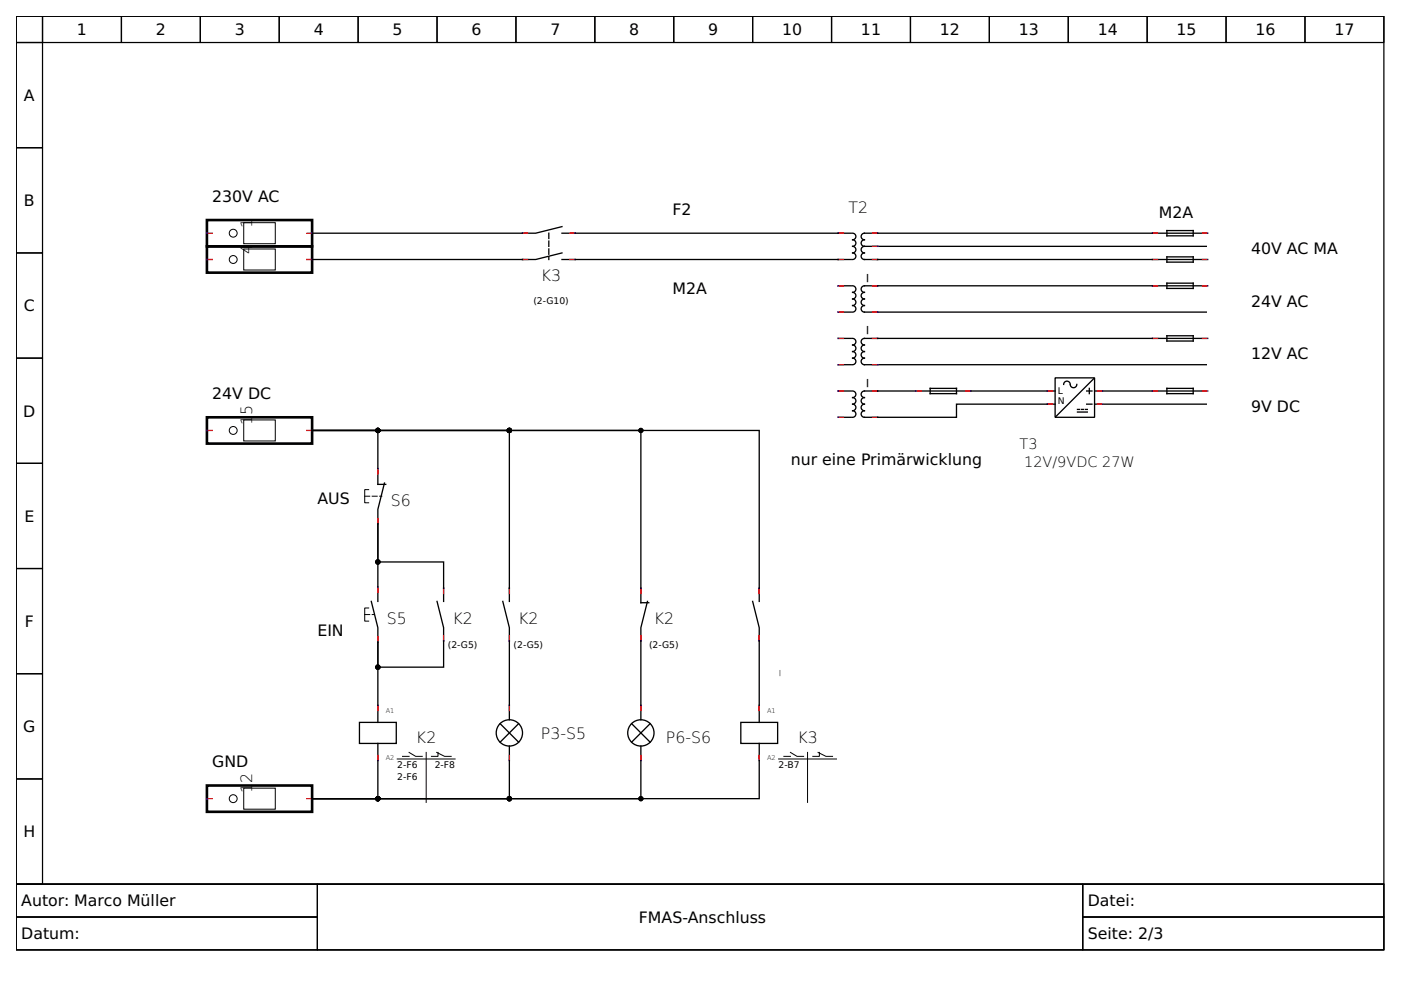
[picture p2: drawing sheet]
<svg xmlns="http://www.w3.org/2000/svg" width="297mm" height="210mm" viewBox="0 0 297 210" stroke-linecap="round" stroke-linejoin="round" font-family="sans-serif">
<g fill="none" stroke="#000" stroke-width=".26">
<path d="M3.4 3.4h290v184.1h-290zM3.4 3.4h5.6v5.6h-5.6zM3.4 9h5.6v22.3h-5.6zM9 3.4h16.7v5.6h-16.7zM25.7 3.4h16.8v5.6h-16.8zM42.5 3.4h16.7v5.6h-16.7zM59.2 3.4h16.7v5.6h-16.7zM75.9 3.4h16.8v5.6h-16.8zM92.7 3.4h16.7v5.6h-16.7zM109.4 3.4h16.7v5.6h-16.7zM126.1 3.4h16.7v5.6h-16.7zM142.8 3.4h16.8v5.6h-16.8z"/>
<path d="M159.6 3.4h16.7v5.6h-16.7zM176.3 3.4h16.7v5.6h-16.7zM193 3.4h16.8v5.6h-16.8zM209.8 3.4h16.7v5.6h-16.7zM226.5 3.4h16.7v5.6h-16.7zM243.2 3.4h16.8v5.6h-16.8zM260 3.4h16.7v5.6h-16.7zM276.7 3.4h16.7v5.6h-16.7zM3.4 31.3h5.6v22.3h-5.6zM3.4 53.6h5.6v22.3h-5.6zM3.4 75.9h5.6v22.3h-5.6zM3.4 98.2h5.6v22.3h-5.6z"/>
<path d="M3.4 120.5h5.6v22.3h-5.6zM3.4 142.8h5.6v22.4h-5.6zM3.4 165.2h5.6v22.3h-5.6zM3.4 187.5h290v13.9h-290z"/>
</g>
<g fill="none" stroke="#000" stroke-width=".21">
<path d="M51.7 47.2h6.7v4.5h-6.7zM51.7 52.8h6.7v4.5h-6.7zM51.7 89h6.7v4.5h-6.7zM78.2 103.8h-.9v2.8h.9M78.2 128.9h-.9v2.8h.9M86.7 159.5l1.4 .9h1.4M90.4 159.5v10.6M92.6 159.5l1.7 .9h1.4M92.9 159.5v.9h-1.4M167.6 159.5l1.4 .9h1.4M171.2 159.5v10.6M173.4 159.5l1.7 .9h1.4"/>
<path d="M173.7 159.5v.9h-1.4M51.7 167.1h6.7v4.5h-6.7zM84.2 160.9h12.3M85.3 160.4h1.4M165.1 160.9h12.2M166.2 160.4h1.4M3.4 187.5h63.9v6.9h-63.9zM3.4 194.4h63.9v7h-63.9zM67.3 187.5h162.3v13.9h-162.3zM229.6 187.5h63.8v6.9h-63.8zM229.6 194.4h63.8v7h-63.8z"/>
<circle cx="49.4" cy="55" r=".84"/>
<circle cx="49.4" cy="49.4" r=".84"/>
<circle cx="49.4" cy="91.3" r=".84"/>
<circle cx="49.4" cy="169.3" r=".84"/>
</g>
<path d="M116.4 49.4v5.6" fill="none" stroke="#000" stroke-width=".28" stroke-dasharray="1.1 .6"/>
<g fill="none" stroke="#000" stroke-width=".28">
<path d="M119.1 48.1l-5.5 1.3h-47.4M119.1 53.6l-5.5 1.4h-47.4M119.1 49.4h61.4M180.5 55h-61.4M180.8 49.4a.7 .7 0 0 1 .7 .7 .7 .7 0 0 1-.7 .7 .7 .7 0 0 1 .7 .7 .7 .7 0 0 1-.7 .7 .7 .7 0 0 1 .7 .7 .7 .7 0 0 1-.7 .7 .7 .7 0 0 1 .7 .7 .7 .7 0 0 1-.7 .7M183.3 52.2a.7 .7 0 0 0-.7 .7 .7 .7 0 0 0 .7 .7 .7 .7 0 0 0-.7 .7 .7 .7 0 0 0 .7 .7h61M183.3 52.2h72.5M244.3 49.4h-61a.7 .7 0 0 0-.7 .7 .7 .7 0 0 0 .7 .7 .7 .7 0 0 0-.7 .7 .7 .7 0 0 0 .7 .7M244.6 55h11.2M244.6 49.4h11.2M247.4 48.9h5.6v1.1h-5.6zM247.4 54.5h5.6v1.1h-5.6z"/>
<path d="M177.7 66.2h2.8M177.7 77.3h2.8M177.7 60.6h2.8M177.7 71.7h2.8M180.8 71.7a.7 .7 0 0 1 .7 .7 .7 .7 0 0 1-.7 .7 .7 .7 0 0 1 .7 .7 .7 .7 0 0 1-.7 .7 .7 .7 0 0 1 .7 .7 .7 .7 0 0 1-.7 .7 .7 .7 0 0 1 .7 .7 .7 .7 0 0 1-.7 .7M180.8 60.6a.7 .7 0 0 1 .7 .7 .7 .7 0 0 1-.7 .7 .7 .7 0 0 1 .7 .7 .7 .7 0 0 1-.7 .7 .7 .7 0 0 1 .7 .7 .7 .7 0 0 1-.7 .7 .7 .7 0 0 1 .7 .7 .7 .7 0 0 1-.7 .7M244.3 71.7h-61a.7 .7 0 0 0-.7 .7 .7 .7 0 0 0 .7 .7 .7 .7 0 0 0-.7 .7 .7 .7 0 0 0 .7 .7 .7 .7 0 0 0-.7 .7 .7 .7 0 0 0 .7 .7 .7 .7 0 0 0-.7 .7 .7 .7 0 0 0 .7 .7h72.5M244.3 60.6h-61a.7 .7 0 0 0-.7 .7 .7 .7 0 0 0 .7 .7 .7 .7 0 0 0-.7 .7 .7 .7 0 0 0 .7 .7 .7 .7 0 0 0-.7 .7 .7 .7 0 0 0 .7 .7 .7 .7 0 0 0-.7 .7 .7 .7 0 0 0 .7 .7h72.5M244.6 60.6h11.2M244.6 71.7h11.2M247.4 60h5.6v1.2h-5.6zM247.4 71.2h5.6v1.1h-5.6z"/>
<path d="M66.2 91.3h41.8v36.2M66.2 91.3h69.7v36.5h1.7M66.2 91.3h13.9v8.1M66.2 91.3h94.8v36.2M80.1 99.6v3.1h1.7M177.7 82.9h2.8M177.7 88.5h2.8M180.8 82.9a.7 .7 0 0 1 .7 .7 .7 .7 0 0 1-.7 .7 .7 .7 0 0 1 .7 .7 .7 .7 0 0 1-.7 .7 .7 .7 0 0 1 .7 .7 .7 .7 0 0 1-.7 .7 .7 .7 0 0 1 .7 .7 .7 .7 0 0 1-.7 .7M194.2 82.9h-10.9a.7 .7 0 0 0-.7 .7 .7 .7 0 0 0 .7 .7 .7 .7 0 0 0-.7 .7 .7 .7 0 0 0 .7 .7 .7 .7 0 0 0-.7 .7 .7 .7 0 0 0 .7 .7 .7 .7 0 0 0-.7 .7 .7 .7 0 0 0 .7 .7h19.5v-2.8h19.2M194.4 82.9h11.2M197.2 82.3h5.6v1.2h-5.6zM205.9 82.9h16.1"/>
<path d="M222.3 85.7h1.4M222.3 82.9h1.4M223.7 80.1h8.4v8.4h-8.4zM226.9 81.4a.7 .7 0 0 0-.7-.6 .7 .7 0 0 0-.7 .7M228.3 81.5a.7 .7 0 0 1-.7 .7 .7 .7 0 0 1-.7-.6M228.4 86.8h.5M228.4 87.4h2.1M229.3 86.8h.4M230.1 86.8h.4M230.4 85.7h1.1M230.4 82.9h1.1M231 82.3v1.2"/>
<path d="M231.9 80.3l-8.1 8M232.1 85.7h23.7M232.1 82.9h1.4M233.7 82.9h10.6M244.6 82.9h11.2M247.4 82.3h5.6v1.2h-5.6zM81.5 102.4l-1.4 5.6v2.8M78.7 127.5l1.4 5.6v2.8M80.1 124.4v-13.3v8h14v8.4M80.1 124.7v2.8M92.7 127.5l1.4 5.6v8.4h-14v-5.3v13.3M106.6 127.5l1.4 5.6v16.4"/>
<path d="M137.3 127.5l-1.4 5.6v16.4M159.6 127.5l1.4 5.6v16.4M76.2 153.2h7.8v4.4h-7.8zM80.1 149.8v3.4M80.1 157.6v3.4M106 153.4l4 4M108 149.8v2.8M108 158.2v2.8M110 153.4l-4 4M133.9 153.4l3.9 4M135.9 149.8v2.8M135.9 158.2v2.8"/>
<path d="M137.8 153.4l-3.9 4M157.1 153.2h7.8v4.4h-7.8zM161 149.8v3.4M161 157.6v3.4M80.1 161.2v8.1h-13.9M108 161.2v8.1h-41.8M135.9 161.2v8.1h-69.7M161 161.2v8.1h-94.8"/>
<circle cx="108" cy="155.4" r="2.79"/>
<circle cx="135.9" cy="155.4" r="2.79"/>
</g>
<g fill="none" stroke="#f00" stroke-width=".28">
<path d="M43.9 55h1.1M43.9 49.4h1.1M65.1 55h1.1M65.1 49.4h1.1M110.8 55h1.1M110.8 49.4h1.1M120.8 55h1.1M120.8 49.4h1.1M177.7 55h1.1M177.7 49.4h1.1M184.9 55h1.2M184.9 49.4h1.2"/>
<path d="M184.9 52.2h1.2M244.3 55h1.2M244.3 49.4h1.2M254.9 55h1.1M254.9 49.4h1.1M177.7 60.6h1.1M177.7 71.7h1.1M177.7 77.3h1.1M177.7 66.2h1.1M184.9 60.6h1.2M184.9 71.7h1.2M184.9 77.3h1.2"/>
<path d="M184.9 66.2h1.2M244.3 60.6h1.2M244.3 71.7h1.2M254.9 60.6h1.1M254.9 71.7h1.1M43.9 91.3h1.1M65.1 91.3h1.1M80.1 99.4v1.1M177.7 82.9h1.1M177.7 88.5h1.1M184.9 82.9h1.2M184.9 88.5h1.2"/>
<path d="M194.2 82.9h1.1M204.7 82.9h1.2M222 82.9h1.1M222 85.7h1.1M232.6 82.9h1.1M232.6 85.7h1.1M244.3 82.9h1.2M254.9 82.9h1.1M80.1 109.9v1.2M80.1 124.4v1.2M80.1 135v1.2M94.1 124.7v1.1"/>
<path d="M94.1 134.8v1.1M108 124.7v1.1M108 134.8v1.1M135.9 124.7v1.1M135.9 134.8v1.1M161 124.7v1.1M161 134.8v1.1M80.1 149.5v1.2M108 149.5v1.2M135.9 149.5v1.2M161 149.5v1.2M43.9 169.3h1.1"/>
<path d="M65.1 169.3h1.1M80.1 160.1v1.1M108 160.1v1.1M135.9 160.1v1.1M161 160.1v1.1"/>
</g>
<g fill="none" stroke="#00f" stroke-width=".28">
<path d="M43.9 55h.1M43.9 49.4h.1M66.2 55h.1M66.2 49.4h.1M110.8 55h.1M110.8 49.4h.1M121.9 55h.1M121.9 49.4h.1M177.7 55h.1M177.7 49.4h.1M186.1 55h.1M186.1 49.4h.1"/>
<path d="M186.1 52.2h.1M244.3 55h.1M244.3 49.4h.1M256 55h.1M256 49.4h.1M177.7 60.6h.1M177.7 71.7h.1M177.7 77.3h.1M177.7 66.2h.1M186.1 60.6h.1M186.1 71.7h.1M186.1 77.3h.1"/>
<path d="M186.1 66.2h.1M244.3 60.6h.1M244.3 71.7h.1M256 60.6h.1M256 71.7h.1M43.9 91.3h.1M66.2 91.3h.1M80.1 99.4h.1M177.7 82.9h.1M177.7 88.5h.1M186.1 82.9h.1M186.1 88.5h.1"/>
<path d="M194.1 82.9h.1M205.9 82.9h.1M222 82.9h.1M222 85.7h.1M233.7 82.9h.1M233.7 85.7h.1M244.3 82.9h.1M256 82.9h.1M80.1 111.1h.1M80.1 124.4h.1M80.1 136.2h.1M94.1 124.7h.1"/>
<path d="M94.1 135.9h.1M108 124.7h.1M108 135.9h.1M135.9 124.7h.1M135.9 135.9h.1M161 124.7h.1M161 135.9h.1M80.1 149.5h.1M108 149.5h.1M135.9 149.5h.1M161 149.5h.1M43.9 169.3h.1"/>
<path d="M66.2 169.3h.1M80.1 161.2h.1M108 161.2h.1M135.9 161.2h.1M161 161.2h.1"/>
</g>
<path d="M43.9 46.7h22.3v5.5h-22.3zM43.9 52.2h22.3v5.6h-22.3zM43.9 88.5h22.3v5.6h-22.3zM43.9 166.5h22.3v5.6h-22.3z" fill="none" stroke="#000" stroke-width=".56"/>
<path d="M77.3 105.2h3.7M77.3 130.3h2" fill="none" stroke="#000" stroke-width=".21" stroke-dasharray="1.1 .5"/>
<g fill="#000" stroke="#000" stroke-width=".28">
<circle cx="80.1" cy="91.3" r=".42"/>
<circle cx="108" cy="91.3" r=".42"/>
<circle cx="135.9" cy="91.3" r=".42"/>
<circle cx="80.1" cy="119.1" r=".42"/>
<circle cx="80.1" cy="141.5" r=".42"/>
<circle cx="80.1" cy="169.3" r=".42"/>
<circle cx="108" cy="169.3" r=".42"/>
<circle cx="135.9" cy="169.3" r=".42"/>
</g>
<g font-size="3.3">
<text x="16.3" y="7.5">1</text>
<text x="33" y="7.5">2</text>
<text x="49.8" y="7.5">3</text>
<text x="66.5" y="7.5">4</text>
<text x="83.2" y="7.5">5</text>
<text x="100" y="7.5">6</text>
<text x="116.7" y="7.5">7</text>
<text x="133.4" y="7.5">8</text>
<text x="150.1" y="7.5">9</text>
<text x="165.8" y="7.5">10</text>
<text x="182.5" y="7.5">11</text>
<text x="199.3" y="7.5">12</text>
<text x="216" y="7.5">13</text>
<text x="232.7" y="7.5">14</text>
<text x="249.5" y="7.5">15</text>
<text x="266.2" y="7.5">16</text>
<text x="282.9" y="7.5">17</text>
<text x="5.1" y="21.4">A</text>
<text x="5.1" y="43.7">B</text>
<text x="45" y="42.8">230V AC</text>
<text x="142.6" y="45.5">F2</text>
<text x="179.9" y="45.1">T2</text>
<text x="245.7" y="46.2">M2A</text>
<text x="53.5" y="53.9" transform="rotate(-90 53.5 53.9)">4</text>
<text x="53.5" y="48.3" transform="rotate(-90 53.5 48.3)">1</text>
<text x="265.2" y="53.9">40V AC MA</text>
<text x="114.7" y="59.5">K3</text>
<text x="183.3" y="59.8" transform="rotate(-90 183.3 59.8)">_</text>
<text x="142.6" y="62.3">M2A</text>
<text x="265.2" y="65.1">24V AC</text>
<text x="5.1" y="66">C</text>
<text x="183.3" y="70.9" transform="rotate(-90 183.3 70.9)">_</text>
<text x="265.2" y="76.2">12V AC</text>
<text x="183.3" y="82.1" transform="rotate(-90 183.3 82.1)">_</text>
<text x="4.9" y="88.3">D</text>
<text x="45" y="84.6">24V DC</text>
<text x="53.5" y="88" transform="rotate(-90 53.5 88)">5</text>
<text x="265.2" y="87.4">9V DC</text>
<text x="53.5" y="90.2" transform="rotate(-90 53.5 90.2)">1</text>
<text x="167.7" y="98.5">nur eine Primärwicklung</text>
<text x="67.3" y="106.9">AUS</text>
<text x="82.8" y="107.3">S6</text>
<text x="5.2" y="110.6">E</text>
<text x="5.3" y="132.9">F</text>
<text x="67.3" y="134.8">EIN</text>
<text x="82" y="132.4">S5</text>
<text x="95.9" y="132.4">K2</text>
<text x="109.9" y="132.4">K2</text>
<text x="138.6" y="132.4">K2</text>
<text x="4.9" y="155.3">G</text>
<text x="88.2" y="157.6">K2</text>
<text x="114.7" y="156.6">P3-S5</text>
<text x="141.2" y="157.5">P6-S6</text>
<text x="169.1" y="157.6">K3</text>
<text x="45" y="162.6">GND</text>
<text x="53.5" y="166.1" transform="rotate(-90 53.5 166.1)">2</text>
<text x="53.5" y="168.2" transform="rotate(-90 53.5 168.2)">1</text>
<text x="5" y="177.6">H</text>
<text x="4.5" y="192.2">Autor: Marco Müller</text>
<text x="135.5" y="195.7">FMAS-Anschluss</text>
<text x="230.6" y="192.2">Datei:</text>
<text x="4.5" y="199.2">Datum:</text>
<text x="230.6" y="199.2">Seite: 2/3</text>
</g>
<g font-size="3.1">
<text x="216.2" y="95.2">T3</text>
<text x="217.1" y="99.1">12V/9VDC 27W</text>
</g>
<text font-size="2.5" x="164.9" y="143.3" transform="rotate(-90 164.9 143.3)">_</text>
<g font-size="2">
<text x="113.1" y="64.5">(2-G10)</text>
<text x="224.3" y="83.6">L</text>
<text x="224.3" y="85.7">N</text>
<text x="95" y="137.4">(2-G5)</text>
<text x="108.9" y="137.4">(2-G5)</text>
<text x="137.6" y="137.4">(2-G5)</text>
<text x="84.2" y="162.9">2-F6</text>
<text x="84.2" y="165.4">2-F6</text>
<text x="92.2" y="162.9">2-F8</text>
<text x="165.1" y="162.9">2-B7</text>
</g>
<g font-size="1.4">
<text x="81.8" y="151.2">A1</text>
<text x="162.6" y="151.2">A1</text>
<text x="81.8" y="161.2">A2</text>
<text x="162.6" y="161.2">A2</text>
</g>
</svg>
